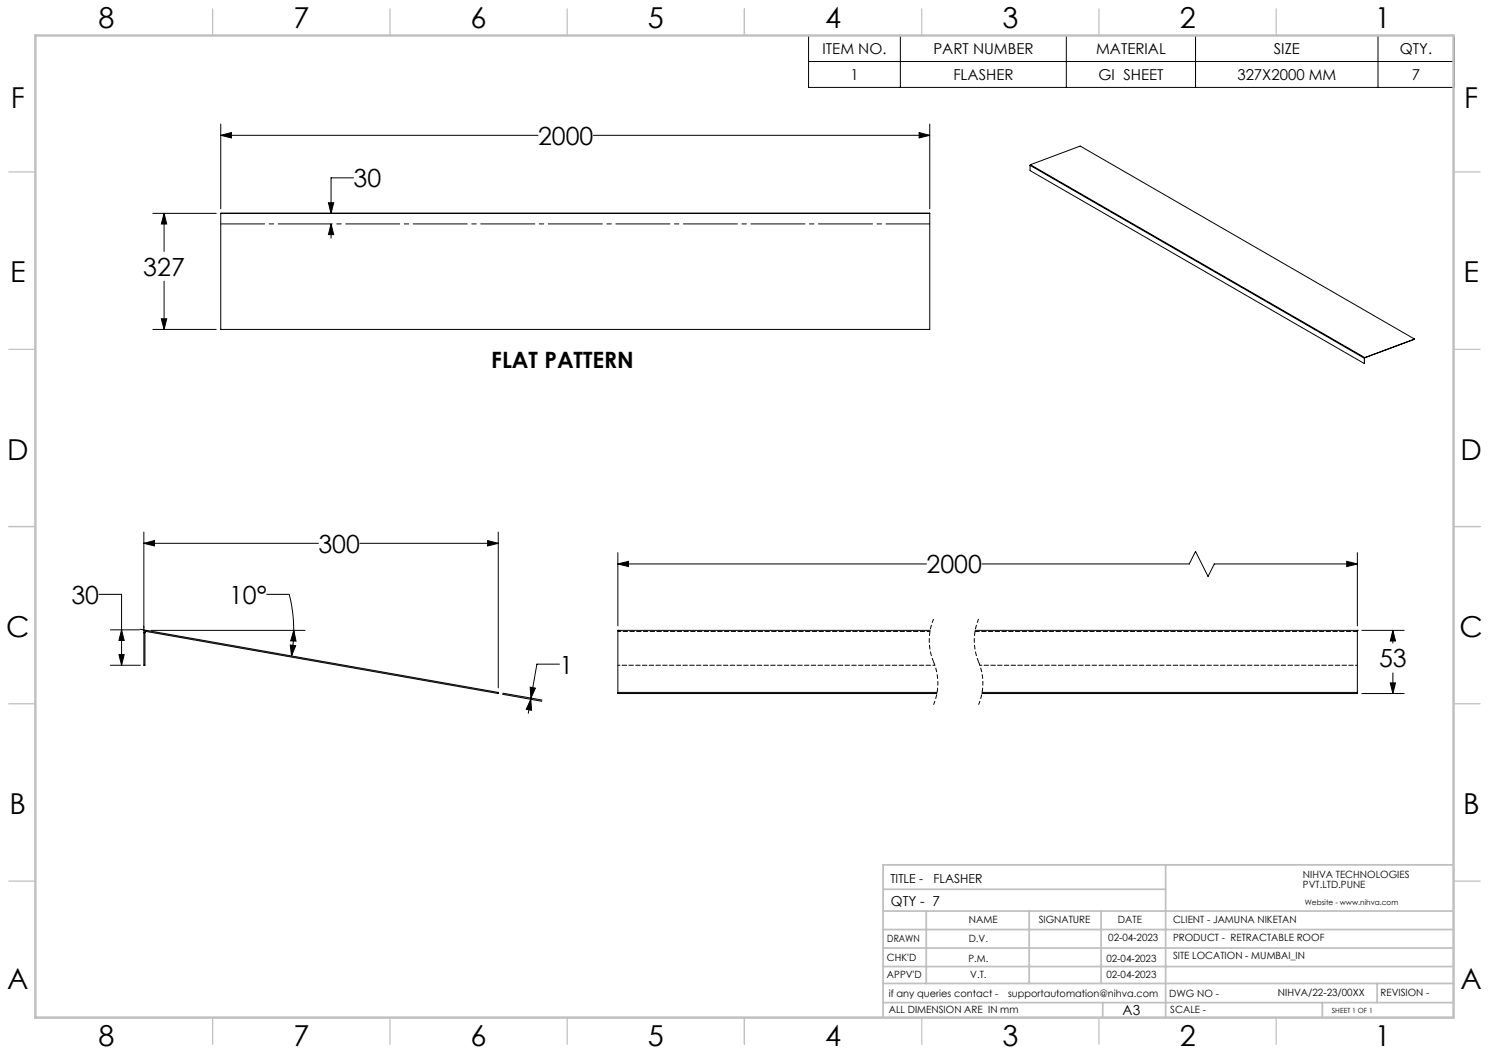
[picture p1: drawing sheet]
<svg xmlns="http://www.w3.org/2000/svg" width="420mm" height="297mm" viewBox="0 0 420 297" stroke-linecap="round" stroke-linejoin="round" font-family="sans-serif">
<path d="M263.3 174.6a15.7 15.7 0 0 0 0 12.1M276 174.6a15.7 15.7 0 0 0 0 12.1M263.3 186.7a15.7 15.7 0 0 1 0 12.1M276 186.7a15.7 15.7 0 0 1 0 12.1" fill="none" stroke="#000" stroke-width=".28" stroke-dasharray="1.3 .6" stroke-dashoffset=".1" stroke-linecap="butt"/>
<g fill="none" stroke="#000" stroke-width=".28">
<path d="M228.1 10h182v14.7h-182zM228.1 17.4h182M254 10v14.7M300.8 10v14.7M337.2 10v14.7M388.7 10v14.7M62.3 38.2l3-.8v1.5zM62.3 35v23.9M62.3 38.2h89.5M167.4 38.2h94.9M259.3 37.4l3 .8-3 .7zM262.3 35v23.9"/>
<path d="M92.6 57.2h1.5l-.7 3zM99.7 50.2h-6.3v10M290.5 46.6l94.3 54.4M290.5 46.6v1.5l94.3 54.4M290.7 46.5l-.2 .1M290.7 46.5l94.3 54.4M290.7 46.5l14-5.3 94.3 54.4M43.1 60.2h17.9M46.3 60.2l.7 3h-1.5zM46.3 60.2v10.7M46.3 79.3v13.6M62.3 60.1h200v32.8h-200z"/>
<path d="M93.4 63.2l.7 3h-1.5zM93.4 63.2v4M43.1 92.9h17.9M45.5 89.9h1.5l-.7 3zM399 95.6l-14 5.3M384.8 101h.1M384.8 101v1.5M384.9 101l-.1 1.5M385 100.9l-.2 .1M385 100.9l-.1 .1M385 100.9h.1M40.6 153.2l3-.7v1.5z"/>
<path d="M40.6 150.1v27.9M40.6 153.2h49.2M101.5 153.2h39M137.5 152.5l3 .7-3 .8zM140.5 150.1v43.9M174.3 159.1l3-.8v1.5zM174.3 155.9v20.6M174.3 159.1h87M277 159.1h58.5l1.7-3.6 3.5 7.1 1.8-3.5h40.4M379.9 158.3l3 .8-3 .7zM382.9 155.9v20.6M27.9 167.6h6.4v20"/>
<path d="M31.1 177.7h8.2M34.3 177.7l.7 3h-1.5zM39.5 177.5l1.4 .2M40.6 178.4v9.2h.3v-9.2M40.6 178.4h.3M41.3 178.1l-.4 .3M41.3 177.8a.63 .63 0 0 0-.7 .6M41.3 177.8v.3M41.3 177.8l99.2 17.5v.3l-99.2-17.5M42.6 177.8h43.4M75.2 167.6h6.4l.9 4.6 .4 5.6M82.9 177.8l.6 3h-1.5z"/>
<path d="M82.9 177.8l-.3 4.5-.4 2.7M174.3 177.8h.1M174.3 177.8h88.1M174.3 177.8v17.8h90M275.1 177.8h107.8M382.9 177.8h.1M382.9 177.8v17.8h-105.9M384.1 177.8h12M392.9 177.8l.7 3h-1.5zM392.9 177.8v3.6M31.1 187.6h8.5M33.5 184.6h1.5l-.7 3z"/>
<path d="M81.9 181.9l1.5 .2-1.2 2.9zM141.7 195.8l11.1 2M141.8 195.5l11.1 1.9M149.5 193.8l1.5 .3-1.2 2.8zM149.7 197.2l.2 3.1-1.5-.2zM149.7 197.2l-.7 4M157.8 187.3h-6.4l-1.6 9.6M174.3 195.3h90M277 195.3h105.9M384.1 195.6h12M392.1 192.6h1.5l-.7 3zM392.9 189.8v5.8"/>
</g>
<path d="M62.3 63.2h200" fill="none" stroke="#000" stroke-width=".28" stroke-dasharray="15.2 1.3 1.3 1.3" stroke-dashoffset="2.9"/>
<g fill="none" stroke="#c0c0c0" stroke-width=".35">
<path d="M60 2.5v7.5M110 2.5v7.5M160 2.5v7.5M210 2.5v7.5M260 2.5v7.5M310 2.5v7.5M360 2.5v7.5M2.5 48.5h7.5M410 48.5h7.5M2.5 98.5h7.5M410 98.5h7.5M2.5 148.5h7.5"/>
<path d="M410 148.5h7.5M2.5 198.5h7.5M410 198.5h7.5M2.5 248.5h7.5M410 248.5h7.5M60 287v7.5M110 287v7.5M160 287v7.5M210 287v7.5M260 287v7.5M310 287v7.5M360 287v7.5"/>
</g>
<g fill="none" stroke="#c0c0c0" stroke-width=".5">
<path d="M249.1 257h160.9M249.1 250.8h79.7M261.3 257v20.4M290.3 257v20.4M310.6 257v20.4M328.8 243.9v43.1M410 243.9h-160.9v43.1M249.1 272.6h160.9M249.1 267.4h160.9M249.1 262.2h160.9M249.1 277.4h160.9M388.4 277.4v5.4"/>
<path d="M249.1 282.8h160.9M311 282.8v4.2M373 282.8v4.2"/>
</g>
<path d="M10 10h400v277h-400z" fill="none" stroke="#c0c0c0" stroke-width=".7"/>
<g fill="#000">
<path d="M40.6 153.2l3-.7v1.5zM137.5 152.5l3 .7-3 .8zM81.9 181.9l1.5 .2-1.2 2.9zM82.9 177.8l.6 3h-1.5zM149.5 193.8l1.5 .3-1.2 2.8zM149.7 197.2l.2 3.1-1.5-.2zM379.9 158.3l3 .8-3 .7zM174.3 159.1l3-.8v1.5zM392.9 177.8l.7 3h-1.5zM392.1 192.6h1.5l-.7 3zM259.3 37.4l3 .8-3 .7zM62.3 38.2l3-.8v1.5zM46.3 60.2l.7 3h-1.5zM45.5 89.9h1.5l-.7 3z"/>
<path d="M33.5 184.6h1.5l-.7 3zM34.3 177.7l.7 3h-1.5zM93.4 63.2l.7 3h-1.5zM92.6 57.2h1.5l-.7 3z"/>
</g>
<path d="M263.7 187.6h-89.4M382.9 187.6h-106.5" fill="none" stroke="#000" stroke-width=".28" stroke-dasharray="1.3 .6" stroke-dashoffset=".7"/>
<path d="M382.9 178.1h-107.9" fill="none" stroke="#000" stroke-width=".28" stroke-dasharray="1.3 .6"/>
<path d="M262.3 178.1h-88" fill="none" stroke="#000" stroke-width=".28" stroke-dasharray="1.3 .6" stroke-dashoffset=".4"/>
<g font-size="8.1">
<text x="27.8" y="8">8</text>
<text x="82.8" y="8">7</text>
<text x="132.8" y="8">6</text>
<text x="182.8" y="8">5</text>
<text x="232.8" y="8">4</text>
<text x="282.8" y="8">3</text>
<text x="332.8" y="8">2</text>
<text x="387.8" y="8">1</text>
<text x="3" y="30.4">F</text>
<text x="413" y="30.4">F</text>
<text x="2.8" y="79.6">E</text>
<text x="412.8" y="79.6">E</text>
<text x="2" y="129.6">D</text>
<text x="412" y="129.6">D</text>
<text x="1.7" y="179.6">C</text>
<text x="411.7" y="179.6">C</text>
<text x="2.7" y="229.6">B</text>
<text x="412.7" y="229.6">B</text>
<text x="2" y="278.9">A</text>
<text x="412" y="278.9">A</text>
<text x="27.8" y="295">8</text>
<text x="82.8" y="295">7</text>
<text x="132.8" y="295">6</text>
<text x="182.8" y="295">5</text>
<text x="232.8" y="295">4</text>
<text x="282.8" y="295">3</text>
<text x="332.8" y="295">2</text>
<text x="387.8" y="295">1</text>
</g>
<g font-size="7.1">
<text x="151.8" y="40.8">2000</text>
<text x="99.8" y="52.8">30</text>
<text x="40.4" y="77.7">327</text>
<text x="89.8" y="155.9">300</text>
<text x="261.4" y="161.7">2000</text>
<text x="20.1" y="170.3">30</text>
<text x="64.6" y="170.3">10°</text>
<text x="157.8" y="190">1</text>
<text x="389" y="188.2">53</text>
</g>
<text font-size="6.3" x="138.6" y="103.8">FLAT PATTERN</text>
<g font-size="4.2">
<text x="232" y="15.2">ITEM NO.</text>
<text x="263.3" y="15.2">PART NUMBER</text>
<text x="309.2" y="15.2">MATERIAL</text>
<text x="359.3" y="15.2">SIZE</text>
<text x="394.9" y="15.2">QTY.</text>
<text x="239.9" y="22.5">1</text>
<text x="268.9" y="22.5">FLASHER</text>
<text x="309.9" y="22.5">GI SHEET</text>
<text x="349" y="22.5">327X2000 MM</text>
<text x="398.3" y="22.5">7</text>
</g>
<g font-size="3.9">
<text x="251.3" y="255.4">QTY - 7</text>
<text x="316.7" y="286.4">A3</text>
</g>
<g font-size="3.5">
<text x="251.2" y="249.1">TITLE -</text>
<text x="263.3" y="249.1">FLASHER</text>
</g>
<g font-size="2.8">
<text x="367.5" y="247.7">NIHVA TECHNOLOGIES</text>
<text x="367.5" y="250.5">PVT.LTD.PUNE</text>
<text x="273.3" y="260.4">NAME</text>
<text x="293" y="260.4">SIGNATURE</text>
<text x="315.3" y="260.5">DATE</text>
<text x="330.9" y="260.5">CLIENT - JAMUNA NIKETAN</text>
<text x="250.3" y="265.7">DRAWN</text>
<text x="273.3" y="265.8">D.V.</text>
<text x="312.6" y="265.3">02-04-2023</text>
<text x="330.9" y="265.5">PRODUCT - RETRACTABLE ROOF</text>
<text x="250.2" y="271.1">CHK'D</text>
<text x="250.2" y="275.8">APPV'D</text>
<text x="273.2" y="271.2">P.M.</text>
<text x="273.7" y="275.9">V.T.</text>
<text x="312.1" y="271.2">02-04-2023</text>
<text x="312.1" y="275.9">02-04-2023</text>
<text x="330.9" y="270.6">SITE LOCATION - MUMBAI_IN</text>
<text x="250.7" y="281.1">if any queries contact -</text>
<text x="284.3" y="281.1">supportautomation@nihva.com</text>
<text x="329.8" y="281.3">DWG NO -</text>
<text x="360.5" y="281.1">NIHVA/22-23/00XX</text>
<text x="389.4" y="281.1">REVISION -</text>
<text x="250.7" y="285.6">ALL DIMENSION ARE IN mm</text>
<text x="330.1" y="285.7">SCALE -</text>
</g>
<text font-size="2.1" x="368.1" y="255.1">Website - www.nihva.com</text>
<text font-size="2" x="375.7" y="285.6">SHEET 1 OF 1</text>
</svg>
